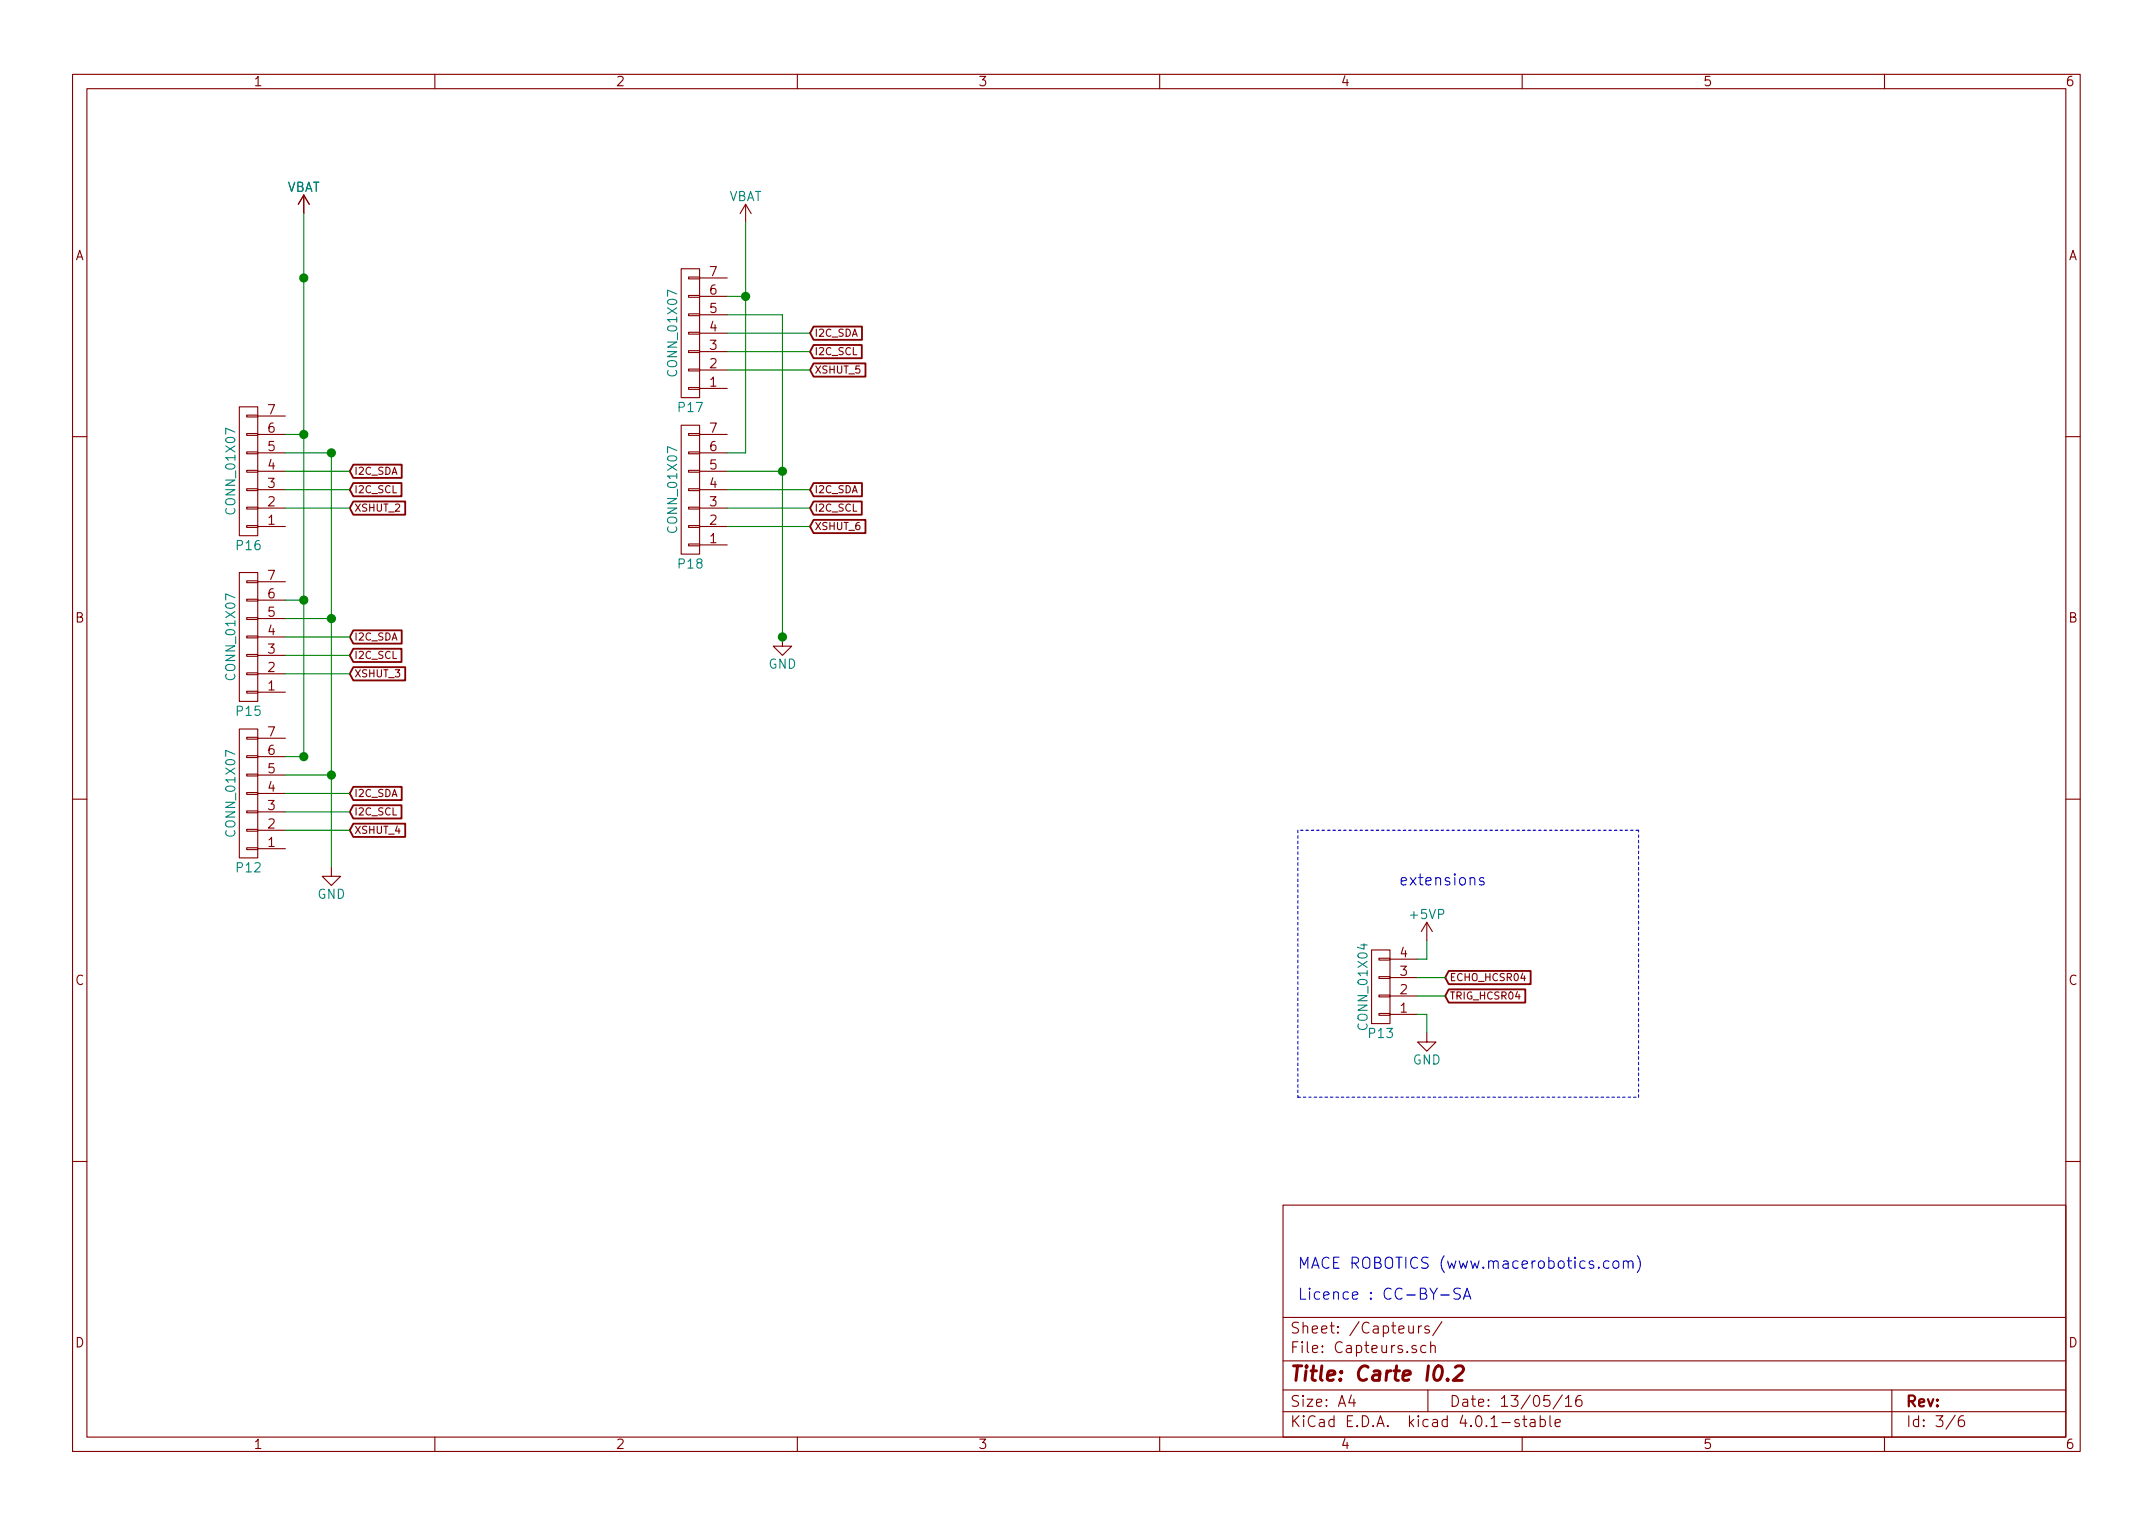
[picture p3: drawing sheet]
<svg xmlns="http://www.w3.org/2000/svg" width="297mm" height="210mm" viewBox="0 0 297 210" stroke-linecap="round" stroke-linejoin="round" font-family="sans-serif">
<g fill="none" stroke="#840000" stroke-width=".15">
<path d="M10 10.3h277v189.9h-277zM12 12.2h273v186.1h-273zM60 10.3v1.9M110 10.3v1.9M160 10.3v1.9M210 10.3v1.9M260 10.3v1.9M41.9 26.9l-.8 1.3M41.9 26.9v2.6M41.9 26.9l.8 1.3M94 37.1h2.5v17.8h-2.5zM95 38.2h1.5v.3h-1.5z"/>
<path d="M96.5 38.3h3.8M102.9 28.2l-.8 1.3M102.9 28.2v2.5M102.9 28.2l.7 1.3M33 56.1h2.6v17.8h-2.6zM34 57.3h1.6v.2h-1.6zM34 59.8h1.6v.3h-1.6zM35.6 59.9h3.8M35.6 57.4h3.8M94 58.7h2.5v17.7h-2.5zM95 40.8h1.5v.2h-1.5zM95 43.3h1.5v.3h-1.5z"/>
<path d="M95 45.8h1.5v.3h-1.5zM95 48.4h1.5v.2h-1.5zM95 50.9h1.5v.3h-1.5zM95 53.5h1.5v.2h-1.5zM95 59.8h1.5v.3h-1.5zM96.5 59.9h3.8M96.5 53.6h3.8M96.5 51h3.8M96.5 48.5h3.8M96.5 46h3.8M96.5 43.4h3.8M96.5 40.9h3.8"/>
<path d="M10 60.2h2M33 79h2.6v17.8h-2.6zM34 62.4h1.6v.2h-1.6zM34 64.9h1.6v.2h-1.6zM34 67.4h1.6v.3h-1.6zM34 70h1.6v.2h-1.6zM34 72.5h1.6v.3h-1.6zM35.6 72.6h3.8M35.6 70.1h3.8M35.6 67.6h3.8M35.6 65h3.8M35.6 62.5h3.8"/>
<path d="M95 62.4h1.5v.2h-1.5zM95 64.9h1.5v.2h-1.5zM95 67.4h1.5v.3h-1.5zM95 70h1.5v.2h-1.5zM95 72.5h1.5v.3h-1.5zM95 75.1h1.5v.2h-1.5zM96.5 72.6h3.8M96.5 70.1h3.8M96.5 67.6h3.8M96.5 65h3.8M96.5 62.5h3.8M96.5 75.2h3.8"/>
<path d="M285 60.2h2M34 80.1h1.6v.3h-1.6zM34 82.7h1.6v.2h-1.6zM34 85.2h1.6v.3h-1.6zM34 87.8h1.6v.2h-1.6zM34 90.3h1.6v.2h-1.6zM34 92.8h1.6v.3h-1.6zM34 95.4h1.6v.2h-1.6zM35.6 95.5h3.8M35.6 93h3.8M35.6 90.4h3.8M35.6 87.9h3.8"/>
<path d="M35.6 85.3h3.8M35.6 82.8h3.8M35.6 80.3h3.8M107.9 87.9v1.2h1.3l-1.3 1.3-1.2-1.3h1.2M10 110.3h2M33 100.6h2.6v17.8h-2.6zM34 101.7h1.6v.3h-1.6zM34 104.3h1.6v.2h-1.6zM34 106.8h1.6v.3h-1.6zM34 109.3h1.6v.3h-1.6zM34 111.9h1.6v.2h-1.6zM34 114.4h1.6v.3h-1.6z"/>
<path d="M34 117h1.6v.2h-1.6zM35.6 117.1h3.8M35.6 114.5h3.8M35.6 112h3.8M35.6 109.5h3.8M35.6 106.9h3.8M35.6 104.4h3.8M35.6 101.8h3.8M45.7 119.6v1.3h1.3l-1.3 1.3-1.3-1.3h1.3M285 110.3h2M189.2 131.1h2.6v10.1h-2.6zM190.2 132.2h1.6v.3h-1.6z"/>
<path d="M190.2 134.7h1.6v.3h-1.6zM190.2 137.3h1.6v.2h-1.6zM190.2 139.8h1.6v.3h-1.6zM191.8 139.9h3.8M191.8 137.4h3.8M191.8 134.9h3.8M191.8 132.3h3.8M196.8 127.2l-.7 1.3M196.8 127.2v2.6M196.8 127.2l.8 1.3M196.8 142.5v1.3h1.3l-1.3 1.2-1.2-1.2h1.2M10 160.2h2"/>
<path d="M177 166.3h108v32h-108zM285 160.2h2M60 198.3v1.9M110 198.3v1.9M160 198.3v1.9M177 194.8h108M177 191.8h108M177 187.8h108M177 181.8h108M186.4 192.5l-.3 1h.9M186.8 193v1M195.4 185.7a.37 .37 0 0 0-.6 .1v.1a.54 .54 0 0 0 .6 .3l.1 .1-.1 .2-.2 .1-.4-.1"/>
<path d="M195.7 182.9v1M196.1 182.9l-.2 .1-.2 .2M196.7 185.7l-.4-.1-.3 .3 .1 .6 .2 .1 .4-.1M197 191.8v3M197.2 183a.37 .37 0 0 0-.6 .1v.1a.54 .54 0 0 0 .6 .3v.1v.2l-.2 .1-.4-.1M197.4 185.7a.38 .38 0 0 1 .6 .1v.8M197.4 185.1v1.5M198.9 182.3l-1.2 2M209.6 195.9a.37 .37 0 0 0-.6 .1v.1a.54 .54 0 0 0 .6 .3l.1 .1-.1 .2-.2 .1-.4-.1M210 198.3v1.9M210.1 195.8h.5M210.3 195.3v1.3l.2 .2h.1"/>
<path d="M211.2 195.9l.1-.1 .4 .1 .1 .9M211.8 196.2l-.5 .1-.2 .2 .1 .2 .1 .1 .5-.1M212.5 195.9a.48 .48 0 0 1 .6 .1l.1 .1-.1 .6a.48 .48 0 0 1-.6 0M212.5 195.3v1.5M213.8 195.3v1.3l.2 .2M214.6 196.3l.7-.1-.1-.3-.4-.1-.2 .2v.7l.2 .1 .4-.1M215.5 192.5l-1.2 1.9M216 193l.4-.5v1.5M216 194h.8M218.1 192.5a.59 .59 0 0 0-.7 .7l.1 .7 .2 .1h.3l.2-.1 .1-.5-.2-.2-.4-.1-.3 .3M260 198.3v1.9M261 191.8v6.5"/>
<path d="M269.7 195.2l-1.2 2M270.9 195.3a.59 .59 0 0 0-.7 .7l.1 .7 .2 .1h.3l.2-.1v-.5l-.1-.2-.4-.1-.3 .3"/>
</g>
<path d="M199.7 190.3h.1l-.1 .1-.1-.1h.1v.1M200.8 188.6l.3-.2h.5a.52 .52 0 0 1 .3 .6l-.1 .3-1.3 1.1h1.2" fill="none" stroke="#840000" stroke-width=".41"/>
<path d="M204.7 121.2l-.4-.1-.2 .2 .1 .2 .5 .2 .1 .1-.1 .2-.1 .1-.5-.1M198.8 178.7h1.1M201.5 177.8a.62 .62 0 0 0-.8 .1 .36 .36 0 0 0 .2 .6 .53 .53 0 0 1 .6 .3l-.1 .3a.62 .62 0 0 1-.8 .1M201.9 179.2l.5-1.5 .5 1.5M202 178.8h.8M222 174a.48 .48 0 0 0-.7 .1l-.1 .6a.48 .48 0 0 0 .8 .2M222.6 174.1a.42 .42 0 0 1 .4-.1 .42 .42 0 0 1 .3 .3v.4a.43 .43 0 0 1-.4 .3 .43 .43 0 0 1-.4-.3zM224 174.1a.38 .38 0 0 1 .6 .1v.8M224 174v1M224.6 174.2a.35 .35 0 0 1 .4-.3 .35 .35 0 0 1 .3 .3v.8M225.9 173.2a1.75 1.75 0 0 1 0 2.4" fill="none" stroke="#0000c2" stroke-width=".15"/>
<g fill="none" stroke="#840000" stroke-width=".25">
<path d="M112.2 47.6h6.7v1.8h-6.7l-.4-.9zM112.2 45.1h6.7v1.8h-6.7l-.4-.9zM112.2 50.1h7.2v1.9h-7.2l-.4-1zM48.7 66.6h6.7v1.9h-6.7l-.4-.9zM48.7 64.1h6.7v1.8h-6.7l-.4-.9zM48.7 69.2h7.2v1.8h-7.2l-.4-.9zM112.2 69.2h6.7v1.8h-6.7l-.4-.9zM112.2 66.6h6.7v1.9h-6.7l-.4-.9zM112.2 71.7h7.2v1.9h-7.2l-.4-1zM48.7 89.5h6.7v1.8h-6.7l-.4-.9zM48.7 87h6.7v1.8h-6.7l-.4-.9zM48.7 92h7.2v1.9h-7.2l-.4-.9z"/>
<path d="M48.7 111.1h6.7v1.8h-6.7l-.4-.9zM48.7 108.6h6.7v1.8h-6.7l-.4-.9zM48.7 113.6h7.2v1.9h-7.2l-.4-1zM199.9 134h11.3v1.8h-11.3l-.5-.9zM199.9 136.5h10.5v1.8h-10.5l-.5-.9z"/>
</g>
<g fill="none" stroke="#008400" stroke-width=".15">
<path d="M41.9 29.5v74.9h-2.5M102.9 30.7v31.8h-2.6M39.4 59.9h2.5M100.3 43.4h7.6v44.5M100.3 40.9h2.6M100.3 46h11.5M100.3 48.5h11.5M100.3 51h11.5M39.4 62.5h6.3v57.1M39.4 65h8.9M39.4 67.6h8.9M39.4 70.1h8.9"/>
<path d="M100.3 65h7.6M100.3 67.6h11.5M100.3 70.1h11.5M100.3 72.6h11.5M39.4 85.3h6.3M39.4 82.8h2.5M39.4 87.9h8.9M39.4 90.4h8.9M39.4 93h8.9M39.4 106.9h6.3M39.4 109.5h8.9M39.4 112h8.9"/>
<path d="M39.4 114.5h8.9M195.6 139.9h1.2v2.6M195.6 134.9h3.8M195.6 137.4h3.8M196.8 129.8v2.5h-1.2"/>
</g>
<g fill="#008400" stroke="#008400" stroke-width=".25">
<circle cx="45.7" cy="106.9" r=".51"/>
<circle cx="45.7" cy="85.3" r=".51"/>
<circle cx="45.7" cy="62.5" r=".51"/>
<circle cx="108" cy="65" r=".51"/>
<circle cx="41.9" cy="38.3" r=".51"/>
<circle cx="41.9" cy="59.9" r=".51"/>
<circle cx="41.9" cy="82.8" r=".51"/>
<circle cx="102.9" cy="40.9" r=".51"/>
<circle cx="41.9" cy="104.4" r=".51"/>
<circle cx="108" cy="87.9" r=".51"/>
</g>
<path d="M179.1 114.5v36.9M226.1 114.5h-47M179.1 151.4h47M226.1 151.4v-36.9" fill="none" stroke="#0000c2" stroke-width=".15" stroke-dasharray=".3 .4"/>
<text font-size="2.8" fill="#840000" x="178" y="190.5">Title: Carte I0.2</text>
<g font-size="2.1" fill="#0000c2">
<text x="193" y="122.2">extensions</text>
<text x="179.1" y="175.1">MACE ROBOTICS (www.macerobotics.com)</text>
<text x="179.1" y="179.3">Licence : CC-BY-SA</text>
</g>
<g font-size="2.1" fill="#840000">
<text x="178" y="184">Sheet: /Capteurs/</text>
<text x="178" y="186.7">File: Capteurs.sch</text>
<text x="178" y="196.9">KiCad E.D.A. kicad 4.0.1-stable</text>
<text x="178" y="194.1">Size: A4</text>
<text x="200" y="194.1">Date: 13/05/16</text>
<text x="263" y="194.1">Rev:</text>
<text x="263" y="196.9">Id: 3/6</text>
</g>
<g font-size="1.8" fill="#840000">
<text x="35" y="11.9">1</text>
<text x="85" y="11.9">2</text>
<text x="135" y="11.9">3</text>
<text x="185" y="11.9">4</text>
<text x="235" y="11.9">5</text>
<text x="285" y="11.9">6</text>
<text x="10.4" y="35.9">A</text>
<text x="285.4" y="35.9">A</text>
<text x="97.9" y="40.6">6</text>
<text x="97.9" y="38.1">7</text>
<text x="97.9" y="45.7">4</text>
<text x="97.9" y="43.2">5</text>
<text x="97.9" y="53.3">1</text>
<text x="97.9" y="50.8">2</text>
<text x="97.9" y="48.3">3</text>
<text x="37" y="59.7">6</text>
<text x="37" y="57.1">7</text>
<text x="97.9" y="59.7">7</text>
<text x="37" y="64.8">4</text>
<text x="37" y="62.2">5</text>
<text x="97.9" y="64.8">5</text>
<text x="97.9" y="62.2">6</text>
<text x="37" y="69.8">2</text>
<text x="37" y="67.3">3</text>
<text x="97.9" y="69.8">3</text>
<text x="97.9" y="67.3">4</text>
<text x="37" y="72.4">1</text>
<text x="97.9" y="74.9">1</text>
<text x="97.9" y="72.4">2</text>
<text x="37" y="82.5">6</text>
<text x="37" y="80">7</text>
<text x="10.4" y="85.9">B</text>
<text x="37" y="87.6">4</text>
<text x="37" y="85.1">5</text>
<text x="285.4" y="85.9">B</text>
<text x="37" y="95.2">1</text>
<text x="37" y="92.7">2</text>
<text x="37" y="90.2">3</text>
<text x="37" y="101.6">7</text>
<text x="37" y="106.7">5</text>
<text x="37" y="104.1">6</text>
<text x="37" y="111.8">3</text>
<text x="37" y="109.2">4</text>
<text x="37" y="116.8">1</text>
<text x="37" y="114.3">2</text>
<text x="10.4" y="135.9">C</text>
<text x="193.2" y="137.2">2</text>
<text x="193.2" y="134.6">3</text>
<text x="193.2" y="132.1">4</text>
<text x="285.4" y="135.9">C</text>
<text x="193.2" y="139.7">1</text>
<text x="10.4" y="185.9">D</text>
<text x="285.4" y="185.9">D</text>
<text x="35" y="199.9">1</text>
<text x="85" y="199.9">2</text>
<text x="135" y="199.9">3</text>
<text x="185" y="199.9">4</text>
<text x="235" y="199.9">5</text>
<text x="285" y="199.9">6</text>
</g>
<g font-size="1.8" fill="#008484">
<text x="39.5" y="26.5">VBAT</text>
<text x="100.5" y="27.7">VBAT</text>
<text x="93.4" y="51.6" transform="rotate(-90 93.4 51.6)">CONN_01X07</text>
<text x="93.7" y="56.8">P17</text>
<text x="32.5" y="70.7" transform="rotate(-90 32.5 70.7)">CONN_01X07</text>
<text x="32.7" y="75.9">P16</text>
<text x="93.4" y="73.2" transform="rotate(-90 93.4 73.2)">CONN_01X07</text>
<text x="93.7" y="78.4">P18</text>
<text x="32.5" y="93.5" transform="rotate(-90 32.5 93.5)">CONN_01X07</text>
<text x="106" y="92.2">GND</text>
<text x="32.7" y="98.7">P15</text>
<text x="32.5" y="115.1" transform="rotate(-90 32.5 115.1)">CONN_01X07</text>
<text x="32.7" y="120.3">P12</text>
<text x="43.8" y="124">GND</text>
<text x="194.7" y="126.8">+5VP</text>
<text x="188.7" y="141.8" transform="rotate(-90 188.7 141.8)">CONN_01X04</text>
<text x="188.9" y="143.2">P13</text>
<text x="194.9" y="146.9">GND</text>
</g>
<g font-size="1.4" fill="#840000">
<text x="112.4" y="46.5">I2C_SDA</text>
<text x="112.4" y="49">I2C_SCL</text>
<text x="112.4" y="51.5">XSHUT_5</text>
<text x="48.9" y="65.5">I2C_SDA</text>
<text x="48.9" y="68">I2C_SCL</text>
<text x="48.9" y="70.6">XSHUT_2</text>
<text x="112.4" y="70.6">I2C_SCL</text>
<text x="112.4" y="68">I2C_SDA</text>
<text x="112.4" y="73.1">XSHUT_6</text>
<text x="48.9" y="88.4">I2C_SDA</text>
<text x="48.9" y="90.9">I2C_SCL</text>
<text x="48.9" y="93.4">XSHUT_3</text>
<text x="48.9" y="112.5">I2C_SCL</text>
<text x="48.9" y="110">I2C_SDA</text>
<text x="48.9" y="115">XSHUT_4</text>
<text x="200" y="135.4">ECHO_HCSR04</text>
<text x="200" y="137.9">TRIG_HCSR04</text>
</g>
</svg>
